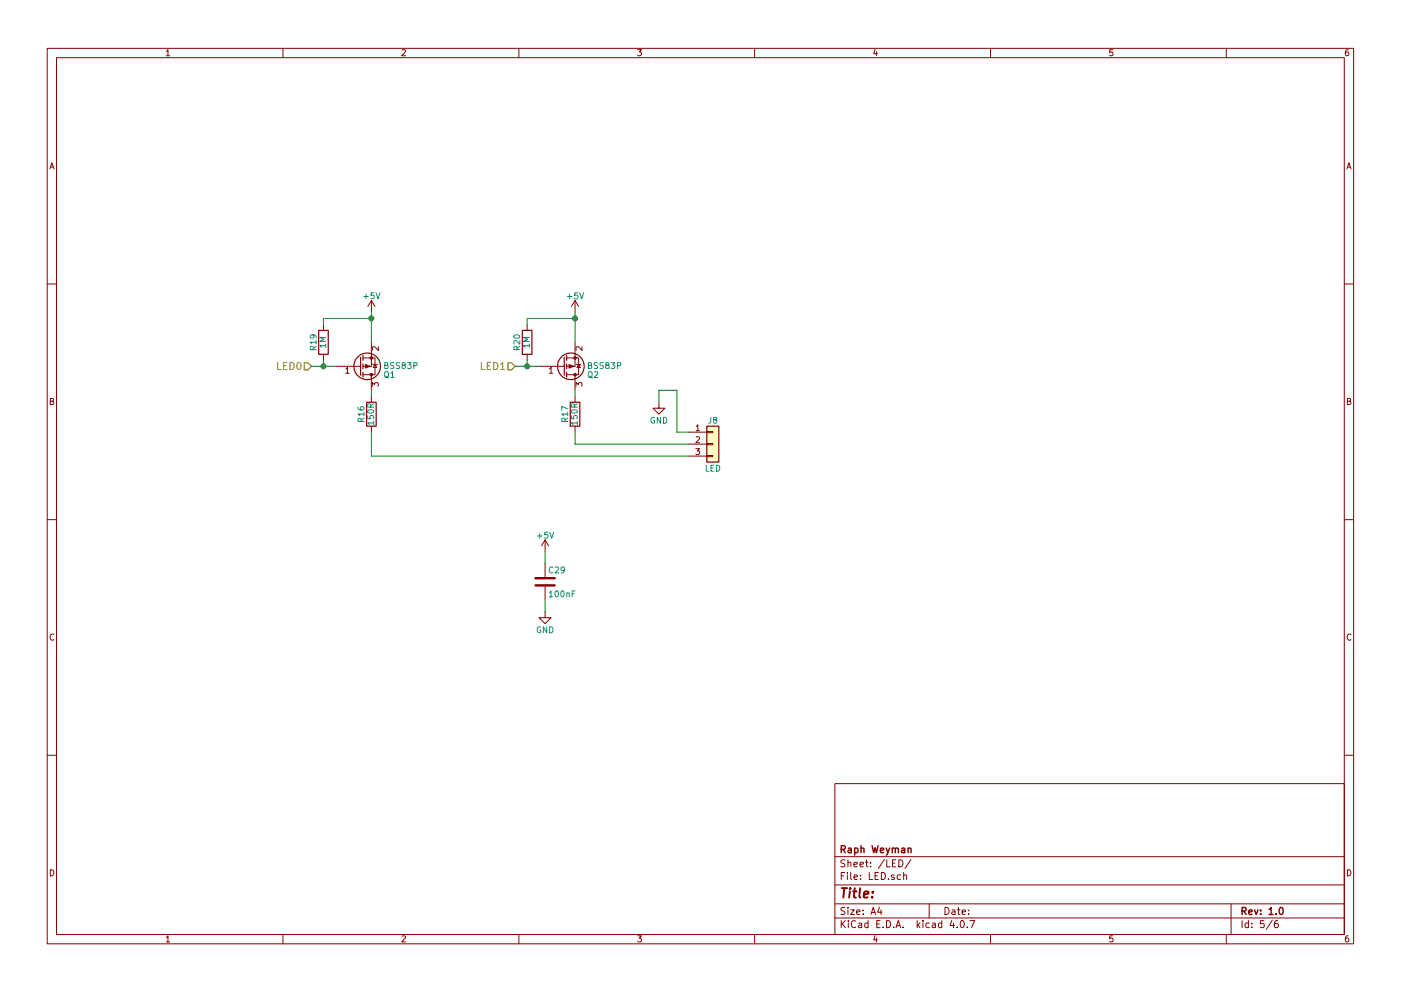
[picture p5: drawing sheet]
EESchema Schematic File Version 2
LIBS:power
LIBS:device
LIBS:switches
LIBS:relays
LIBS:motors
LIBS:transistors
LIBS:conn
LIBS:linear
LIBS:regul
LIBS:74xx
LIBS:cmos4000
LIBS:adc-dac
LIBS:memory
LIBS:xilinx
LIBS:microcontrollers
LIBS:dsp
LIBS:microchip
LIBS:analog_switches
LIBS:motorola
LIBS:texas
LIBS:intel
LIBS:audio
LIBS:interface
LIBS:digital-audio
LIBS:philips
LIBS:display
LIBS:cypress
LIBS:siliconi
LIBS:opto
LIBS:atmel
LIBS:contrib
LIBS:valves
LIBS:microchip_pic24mcu
LIBS:microchip_pic32mcu
LIBS:microchip_pic16mcu
LIBS:raphlib
LIBS:CANPower-cache
EELAYER 25 0
EELAYER END
$Descr A4 11693 8268
encoding utf-8
Sheet 6 6
Title ""
Date ""
Rev "1.0"
Comp "Raph Weyman"
Comment1 ""
Comment2 ""
Comment3 ""
Comment4 ""
$EndDescr
Text HLabel 2600 3050 0    60   Input ~ 0
LED0
$Comp
L Conn_01x03 J8
U 1 1
P 5950 3700
F 0 "J8" H 5950 3900 50  0000 C CNN
F 1 "LED" H 5950 3500 50  0000 C CNN
F 2 "Pin_Headers:Pin_Header_Straight_1x03_Pitch2.54mm" H 5950 3700 50  0001 C CNN
F 3 "" H 5950 3700 50  0001 C CNN
	1    5950 3700
	1    0    0    -1  
$EndComp
$Comp
L +5V #PWR046
U 1 1
P 4550 4600
F 0 "#PWR046" H 4550 4450 50  0001 C CNN
F 1 "+5V" H 4550 4740 50  0000 C CNN
F 2 "" H 4550 4600 50  0001 C CNN
F 3 "" H 4550 4600 50  0001 C CNN
	1    4550 4600
	1    0    0    -1  
$EndComp
Wire Wire Line
	5650 3600 5750 3600
$Comp
L R R17
U 1 1
P 4800 3450
F 0 "R17" V 4880 3450 50  0000 C CNN
F 1 "150R" V 4800 3450 50  0000 C CNN
F 2 "Resistors_SMD:R_1206" V 4730 3450 50  0001 C CNN
F 3 "" H 4800 3450 50  0001 C CNN
	1    4800 3450
	-1   0    0    1   
$EndComp
$Comp
L R R16
U 1 1
P 3100 3450
F 0 "R16" V 3180 3450 50  0000 C CNN
F 1 "150R" V 3100 3450 50  0000 C CNN
F 2 "Resistors_SMD:R_1206" V 3030 3450 50  0001 C CNN
F 3 "" H 3100 3450 50  0001 C CNN
	1    3100 3450
	-1   0    0    1   
$EndComp
Wire Wire Line
	4800 3700 5750 3700
Wire Wire Line
	3100 3800 5750 3800
$Comp
L C C29
U 1 1
P 4550 4850
F 0 "C29" H 4575 4950 50  0000 L CNN
F 1 "100nF" H 4575 4750 50  0000 L CNN
F 2 "Capacitors_SMD:C_1206" H 4588 4700 50  0001 C CNN
F 3 "" H 4550 4850 50  0001 C CNN
	1    4550 4850
	1    0    0    -1  
$EndComp
Text HLabel 4300 3050 0    60   Input ~ 0
LED1
$Comp
L GND #PWR047
U 1 1
P 5500 3350
F 0 "#PWR047" H 5500 3100 50  0001 C CNN
F 1 "GND" H 5500 3200 50  0000 C CNN
F 2 "" H 5500 3350 50  0001 C CNN
F 3 "" H 5500 3350 50  0001 C CNN
	1    5500 3350
	1    0    0    -1  
$EndComp
$Comp
L BSS83P Q1
U 1 1
P 3000 3050
F 0 "Q1" H 3200 3125 50  0000 L CNN
F 1 "BSS83P" H 3200 3050 50  0000 L CNN
F 2 "TO_SOT_Packages_SMD:SOT-23" H 3200 2975 50  0001 L CIN
F 3 "" H 3000 3050 50  0001 L CNN
	1    3000 3050
	1    0    0    1   
$EndComp
$Comp
L BSS83P Q2
U 1 1
P 4700 3050
F 0 "Q2" H 4900 3125 50  0000 L CNN
F 1 "BSS83P" H 4900 3050 50  0000 L CNN
F 2 "TO_SOT_Packages_SMD:SOT-23" H 4900 2975 50  0001 L CIN
F 3 "" H 4700 3050 50  0001 L CNN
	1    4700 3050
	1    0    0    1   
$EndComp
$Comp
L R R19
U 1 1
P 2700 2850
F 0 "R19" V 2780 2850 50  0000 C CNN
F 1 "1M" V 2700 2850 50  0000 C CNN
F 2 "Resistors_SMD:R_1206" V 2630 2850 50  0001 C CNN
F 3 "" H 2700 2850 50  0001 C CNN
	1    2700 2850
	-1   0    0    1   
$EndComp
$Comp
L R R20
U 1 1
P 4400 2850
F 0 "R20" V 4480 2850 50  0000 C CNN
F 1 "1M" V 4400 2850 50  0000 C CNN
F 2 "Resistors_SMD:R_1206" V 4330 2850 50  0001 C CNN
F 3 "" H 4400 2850 50  0001 C CNN
	1    4400 2850
	-1   0    0    1   
$EndComp
$Comp
L +5V #PWR048
U 1 1
P 3100 2600
F 0 "#PWR048" H 3100 2450 50  0001 C CNN
F 1 "+5V" H 3100 2740 50  0000 C CNN
F 2 "" H 3100 2600 50  0001 C CNN
F 3 "" H 3100 2600 50  0001 C CNN
	1    3100 2600
	1    0    0    -1  
$EndComp
$Comp
L +5V #PWR049
U 1 1
P 4800 2600
F 0 "#PWR049" H 4800 2450 50  0001 C CNN
F 1 "+5V" H 4800 2740 50  0000 C CNN
F 2 "" H 4800 2600 50  0001 C CNN
F 3 "" H 4800 2600 50  0001 C CNN
	1    4800 2600
	1    0    0    -1  
$EndComp
Wire Wire Line
	4800 2600 4800 2850
Wire Wire Line
	3100 2600 3100 2850
Wire Wire Line
	2600 3050 2800 3050
Wire Wire Line
	2700 3050 2700 3000
Wire Wire Line
	2700 2700 2700 2650
Wire Wire Line
	2700 2650 3100 2650
Connection ~ 3100 2650
Wire Wire Line
	4300 3050 4500 3050
Wire Wire Line
	4400 3050 4400 3000
Wire Wire Line
	4400 2700 4400 2650
Wire Wire Line
	4400 2650 4800 2650
Connection ~ 4800 2650
Wire Wire Line
	3100 3300 3100 3250
Wire Wire Line
	4800 3250 4800 3300
Wire Wire Line
	4800 3600 4800 3700
Wire Wire Line
	3100 3800 3100 3600
Connection ~ 4400 3050
Connection ~ 2700 3050
$Comp
L GND #PWR050
U 1 1
P 4550 5100
F 0 "#PWR050" H 4550 4850 50  0001 C CNN
F 1 "GND" H 4550 4950 50  0000 C CNN
F 2 "" H 4550 5100 50  0001 C CNN
F 3 "" H 4550 5100 50  0001 C CNN
	1    4550 5100
	1    0    0    -1  
$EndComp
Wire Wire Line
	4550 4600 4550 4700
Wire Wire Line
	4550 5000 4550 5100
Wire Wire Line
	5650 3600 5650 3250
Wire Wire Line
	5650 3250 5500 3250
Wire Wire Line
	5500 3250 5500 3350
$EndSCHEMATC
